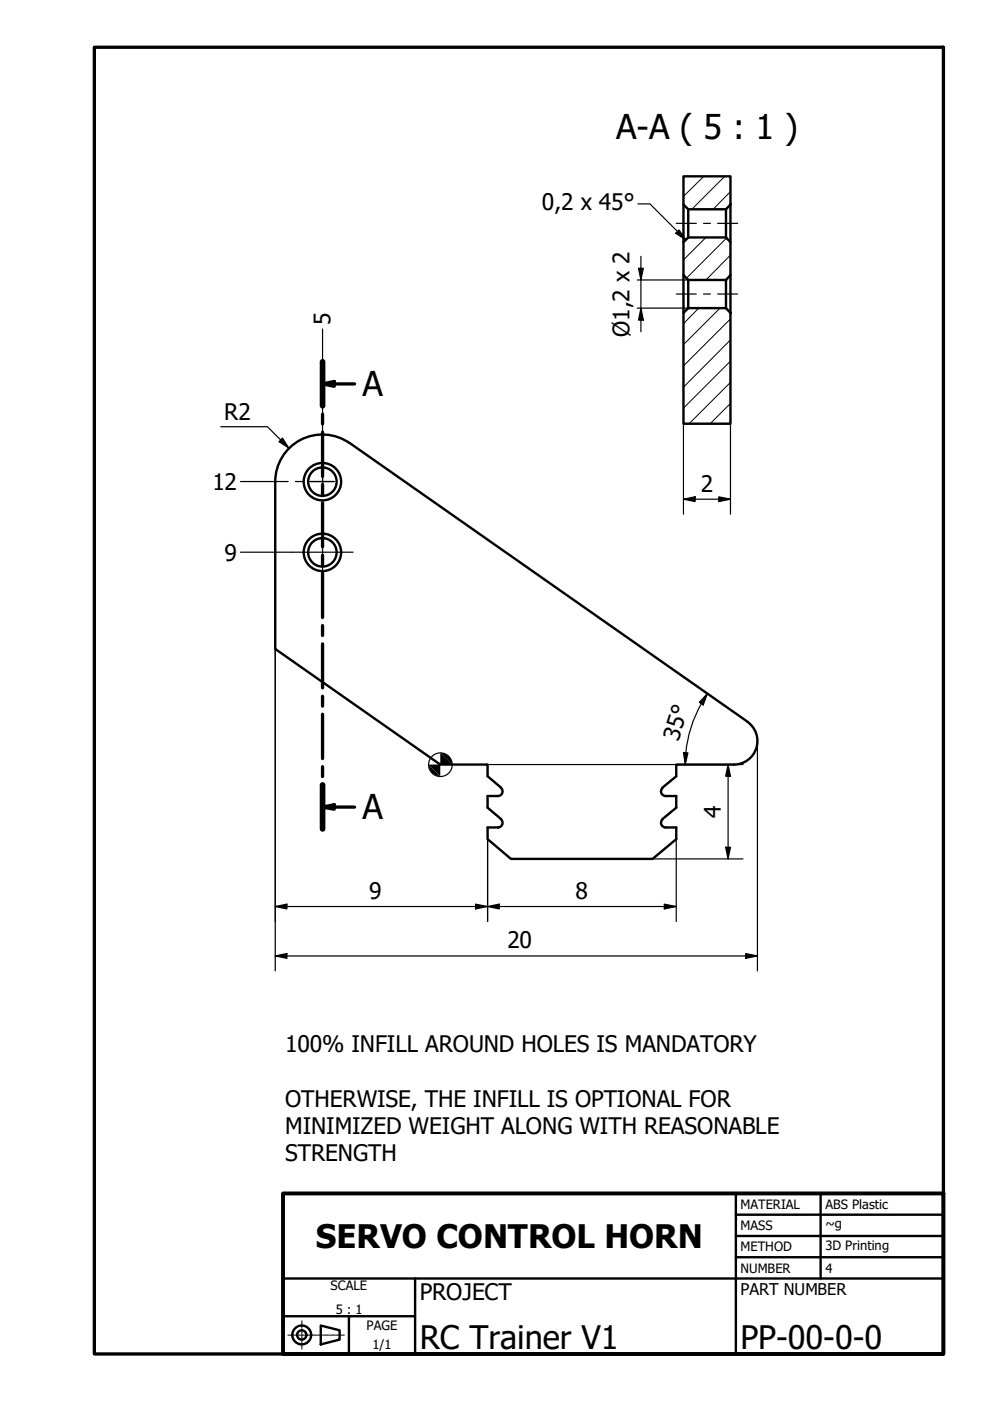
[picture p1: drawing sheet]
<svg xmlns="http://www.w3.org/2000/svg" width="210mm" height="297mm" viewBox="0 0 210 297" stroke-linecap="round" stroke-linejoin="round" font-family="sans-serif">
<!-- layer: Hatch (ISO) -->
<g fill="none" stroke="#000" stroke-width=".21">
<path d="M149.2 37.4l-4.3 4.2M153.7 37.4l-7 7M149.7 50.3l-4.8 4.8M154.1 50.5l-8.6 8.5M154.9 40.6l-3.7 3.8M154.9 54.1l-5.2 5.3M148.1 65.3l-3.2 3.3M152.7 65.3l-7.8 7.8M154.9 76.6l-10 9.9M154.9 72.1l-10 10M154.9 67.6l-10 10M154.9 85.5l-4.3 4.3"/>
<path d="M154.9 81.1l-8.8 8.7"/>
</g>
<!-- layer: Visible (ISO) -->
<g fill="none" stroke="#000" stroke-width=".51">
<path d="M144.9 37.4h10v6l-1 1h-8l-1-1zM144.9 43.4v8M144.9 58.3v8M145.9 44.4v5.9M145.9 59.4v5.9M153.9 59.4l1-1.1v-6.9l-1-1.1h-8l-1 1.1v6.9l1 1.1h8v5.9M153.9 44.4v5.9M154.9 43.4v8M154.9 58.3v8M144.9 66.3l1-1h8l1 1v23.5h-10zM58.4 102.1a10 10 0 0 1 15.7-8.2l84.4 59.1a5 5 0 0 1 1.9 5.6 5 5 0 0 1-4.8 3.5h-12.2v2.5l-2.9 2.4M58.4 102.1v35.5l34.9 24.5h10.1v2.5l2.8 2.4"/>
<path d="M106.2 173.7a.98 .98 0 0 1 .3 1.1 .98 .98 0 0 1-.9 .6h-2.2v2.5l4.9 4.2h30.1l5-4.2v-2.5h-2.3M106.2 167a.98 .98 0 0 1 .3 1.1 .98 .98 0 0 1-.9 .7h-2.2v2.4l2.8 2.5M140.5 173.7a.98 .98 0 0 0-.3 1.1 .98 .98 0 0 0 .9 .6M140.5 167a.98 .98 0 0 0-.3 1.1 .98 .98 0 0 0 .9 .7M141.1 168.8h2.3v2.4l-2.9 2.5"/>
<circle cx="68.4" cy="102.1" r="4"/>
<circle cx="68.4" cy="117.1" r="4"/>
<circle cx="68.4" cy="102.1" r="3"/>
<circle cx="68.4" cy="117.1" r="3"/>
</g>
<!-- layer: Section Line (ISO) -->
<g fill="none" stroke="#000" stroke-width=".7">
<path d="M68.4 76.7v9.3M68.4 81.4l2.5-.5v1zM68.4 87.8v2.1M68.4 91.6v9.4M68.4 81.4h6.8M68.4 102.7v2.1M68.4 106.6v9.3M68.4 117.7v2.1M68.4 121.5v9.4M68.4 132.6v2.1M68.4 136.5v9.3M68.4 147.6v2.1"/>
<path d="M68.4 151.4v9.4M68.4 171.1l2.5-.5v1zM68.4 162.5v2.1M68.4 166.4v9.4M68.4 171.1h6.8"/>
</g>
<path d="M68.4 76.7v9.3M68.4 166.4v9.4" fill="none" stroke="#000" stroke-width="1.2"/>
<g fill="#000">
<path d="M68.4 81.4l2.5-.5v1z" fill-rule="evenodd"/>
<path d="M68.4 171.1l2.5-.5v1z" fill-rule="evenodd"/>
</g>
<!-- layer: Title (ISO) -->
<g fill="none" stroke="#000" stroke-width=".51">
<path d="M156 257.5h44M156 253v34.1M174 253v18.1M60 279.1h28M60 271.1h140M74 279.1v8M88 271.1v16M156 266.6h44M156 262.1h44M68 281l4 1.1v1.9l-4 1z"/>
<circle cx="64" cy="283" r="2"/>
<circle cx="64" cy="283" r=".98"/>
</g>
<g fill="none" stroke="#000" stroke-width=".21">
<path d="M61 283.1h.5M61.5 283.1h.3M61.9 283.1h.9M62.9 283.1h.2M63.2 283.1h.9M64 280v.5M64 280.5v.2M64 280.8v.8M64 281.7v.2M64 282.1v.7M64 282.9v.2M64 283.3v.7"/>
<path d="M64 284.1v.2M64 284.5v.7M64 285.4v.1M64 285.6v.5M64.2 283.1h.3M64.6 283.1h.9M65.5 283.1h.3M65.9 283.1h.9M66.9 283.1h.2M67.2 283.1h.9M68.2 283.1h.3M68.6 283.1h.9"/>
<path d="M69.5 283.1h.3M69.9 283.1h.9M70.9 283.1h.2M71.2 283.1h.9M72.2 283.1h.3M72.6 283.1h.4"/>
</g>
<path d="M60 253h140v34.1h-140z" fill="none" stroke="#000" stroke-width=".83"/>
<!-- layer: Border (ISO) -->
<path d="M20 10h180v277.1h-180z" fill="none" stroke="#000" stroke-width=".7"/>
<!-- layer: Center Mark (ISO) -->
<path d="M68.4 99.4v2.7v-2.5M68.4 89.6v5.3M68.4 96.4v1.4M55.9 102.1h5.2M61.8 117.1h13.1M62.6 102.1h1.5M65.6 102.1h2.8h-2.6M68.4 104.6v-2.5v2.5M68.4 110.6v13M70.9 102.1h-2.5h2.5" fill="none" stroke="#000" stroke-width=".25"/>
<!-- layer: Dimension (ISO) -->
<g fill="none" stroke="#000" stroke-width=".25">
<path d="M135.1 59.4h10.8M135.4 56.9h1l-.5 2.5zM135.9 54.3v16M68.4 69.8v19.8M135.1 65.3h10.8M135.9 65.3l.5 2.6h-1zM46.8 90.5h9.9l4.6 4.5M59.9 92.9l1.4 2.1-2.1-1.4zM144.9 89.8v19.2M154.9 89.8v19.2M51 117.1h10.8M51 102.1h4.9"/>
<path d="M144.9 105.8l2.5-.5v1zM144.9 105.8h10M152.4 105.3l2.5 .5-2.5 .5zM58.4 137.6v68.3M144.9 159.6h1l-.6 2.5zM145.4 159.6l-.1 2.5M148.7 149.2a26.2 26.2 0 0 0-3.3 10.4M150 147.1l-.9 2.4-.8-.6zM150 147.1l-1.3 2M160.6 156.6v49.3M103.4 162.1h54.1M103.4 177.9v17.5"/>
<path d="M143.4 177.9v17.5M153.9 179.6h1l-.5 2.5zM154.4 162.1l.5 2.5h-1zM154.4 162.1v20M58.4 192.2l2.4-.5v1zM58.4 192.2h85M100.8 191.7l2.6 .5-2.6 .5zM103.4 192.2l2.5-.5v1zM138.4 182.1h19.1M140.8 191.7l2.6 .5-2.6 .5zM58.4 202.7l2.4-.5v1zM58.4 202.7h102.2"/>
<path d="M158.1 202.2l2.5 .5-2.5 .5z"/>
<circle cx="93.4" cy="162.1" r="2.51"/>
</g>
<g fill="#000">
<path d="M135.4 56.9h1l-.5 2.5z" fill-rule="evenodd"/>
<path d="M135.9 65.3l.5 2.6h-1z" fill-rule="evenodd"/>
<path d="M59.9 92.9l1.4 2.1-2.1-1.4z" fill-rule="evenodd"/>
<path d="M144.9 105.8l2.5-.5v1z" fill-rule="evenodd"/>
<path d="M152.4 105.3l2.5 .5-2.5 .5z" fill-rule="evenodd"/>
<path d="M144.9 159.6h1l-.6 2.5z" fill-rule="evenodd"/>
<path d="M150 147.1l-.9 2.4-.8-.6z" fill-rule="evenodd"/>
<path d="M90.9 162.1l2.4 2.5a2.39 2.39 0 0 1-2.4-2.5z" fill-rule="evenodd"/>
<path d="M90.9 162.1l2.4 2.5v-5l2.6 2.5z" fill-rule="evenodd"/>
<path d="M93.3 159.6a2.49 2.49 0 0 1 2.6 2.5z" fill-rule="evenodd"/>
<path d="M153.9 179.6h1l-.5 2.5z" fill-rule="evenodd"/>
<path d="M154.4 162.1l.5 2.5h-1z" fill-rule="evenodd"/>
<path d="M58.4 192.2l2.4-.5v1z" fill-rule="evenodd"/>
<path d="M100.8 191.7l2.6 .5-2.6 .5z" fill-rule="evenodd"/>
<path d="M103.4 192.2l2.5-.5v1z" fill-rule="evenodd"/>
<path d="M140.8 191.7l2.6 .5-2.6 .5z" fill-rule="evenodd"/>
<path d="M58.4 202.7l2.4-.5v1z" fill-rule="evenodd"/>
<path d="M158.1 202.2l2.5 .5-2.5 .5z" fill-rule="evenodd"/>
</g>
<!-- layer: Centerline (ISO) -->
<path d="M143.4 47.4h4.2M149.2 47.4h1.4M152.1 47.4h4.3M143.4 62.3h4.2M149.2 62.3h1.4M152.1 62.3h4.3" fill="none" stroke="#000" stroke-width=".25"/>
<!-- layer: Symbol (ISO) -->
<path d="M135.3 43.2h2.5l7.6 7.6M143.3 49.5l.7-.7 1.4 2z" fill="none" stroke="#000" stroke-width=".25"/>
<path d="M143.3 49.5l.7-.7 1.4 2z" fill-rule="evenodd" fill="#000"/>
<g font-size="7.2">
<text x="130.6" y="29.4">A-A ( 5 : 1 )</text>
<text x="76.8" y="84">A</text>
<text x="76.8" y="173.7">A</text>
</g>
<g font-size="6.9">
<text x="67" y="264.5">SERVO CONTROL HORN</text>
<text x="89" y="285.9">RC Trainer V1</text>
<text x="157" y="285.9">PP-00-0-0</text>
</g>
<g font-size="4.8">
<text x="114.9" y="44.6">0,2 x 45°</text>
<text x="70" y="69" transform="rotate(-90 70 69)">5</text>
<text x="133.5" y="71.4" transform="rotate(-90 133.5 71.4)">Ø1,2 x 2</text>
<text x="47.6" y="88.9">R2</text>
<text x="45" y="103.9">12</text>
<text x="148.6" y="104.3">2</text>
<text x="47.6" y="118.9">9</text>
<text x="143.8" y="157.3" transform="rotate(-73 143.8 157.3)">35°</text>
<text x="152.8" y="173.4" transform="rotate(-90 152.8 173.4)">4</text>
<text x="78.3" y="190.6">9</text>
<text x="122" y="190.6">8</text>
<text x="107.6" y="201.1">20</text>
<text x="60.5" y="223.1">100% INFILL AROUND HOLES IS MANDATORY</text>
<text x="60.5" y="234.6">OTHERWISE, THE INFILL IS OPTIONAL FOR</text>
<text x="60.5" y="240.4">MINIMIZED WEIGHT ALONG WITH REASONABLE</text>
<text x="60.5" y="246.2">STRENGTH</text>
<text x="89" y="275.6">PROJECT</text>
</g>
<text font-size="3.4" x="157" y="274.6">PART NUMBER</text>
<g font-size="2.7">
<text x="157" y="256.3">MATERIAL</text>
<text x="175" y="256.3">ABS Plastic</text>
<text x="157" y="260.8">MASS</text>
<text x="175" y="260.3">~g</text>
<text x="157" y="265.3">METHOD</text>
<text x="157" y="269.8">NUMBER</text>
<text x="175" y="265">3D Printing</text>
<text x="175" y="269.8">4</text>
<text x="70.1" y="273.5">SCALE</text>
<text x="71.2" y="278.5">5 : 1</text>
<text x="77.7" y="282.1">PAGE</text>
<text x="79" y="286.1">1/1</text>
</g>
</svg>
